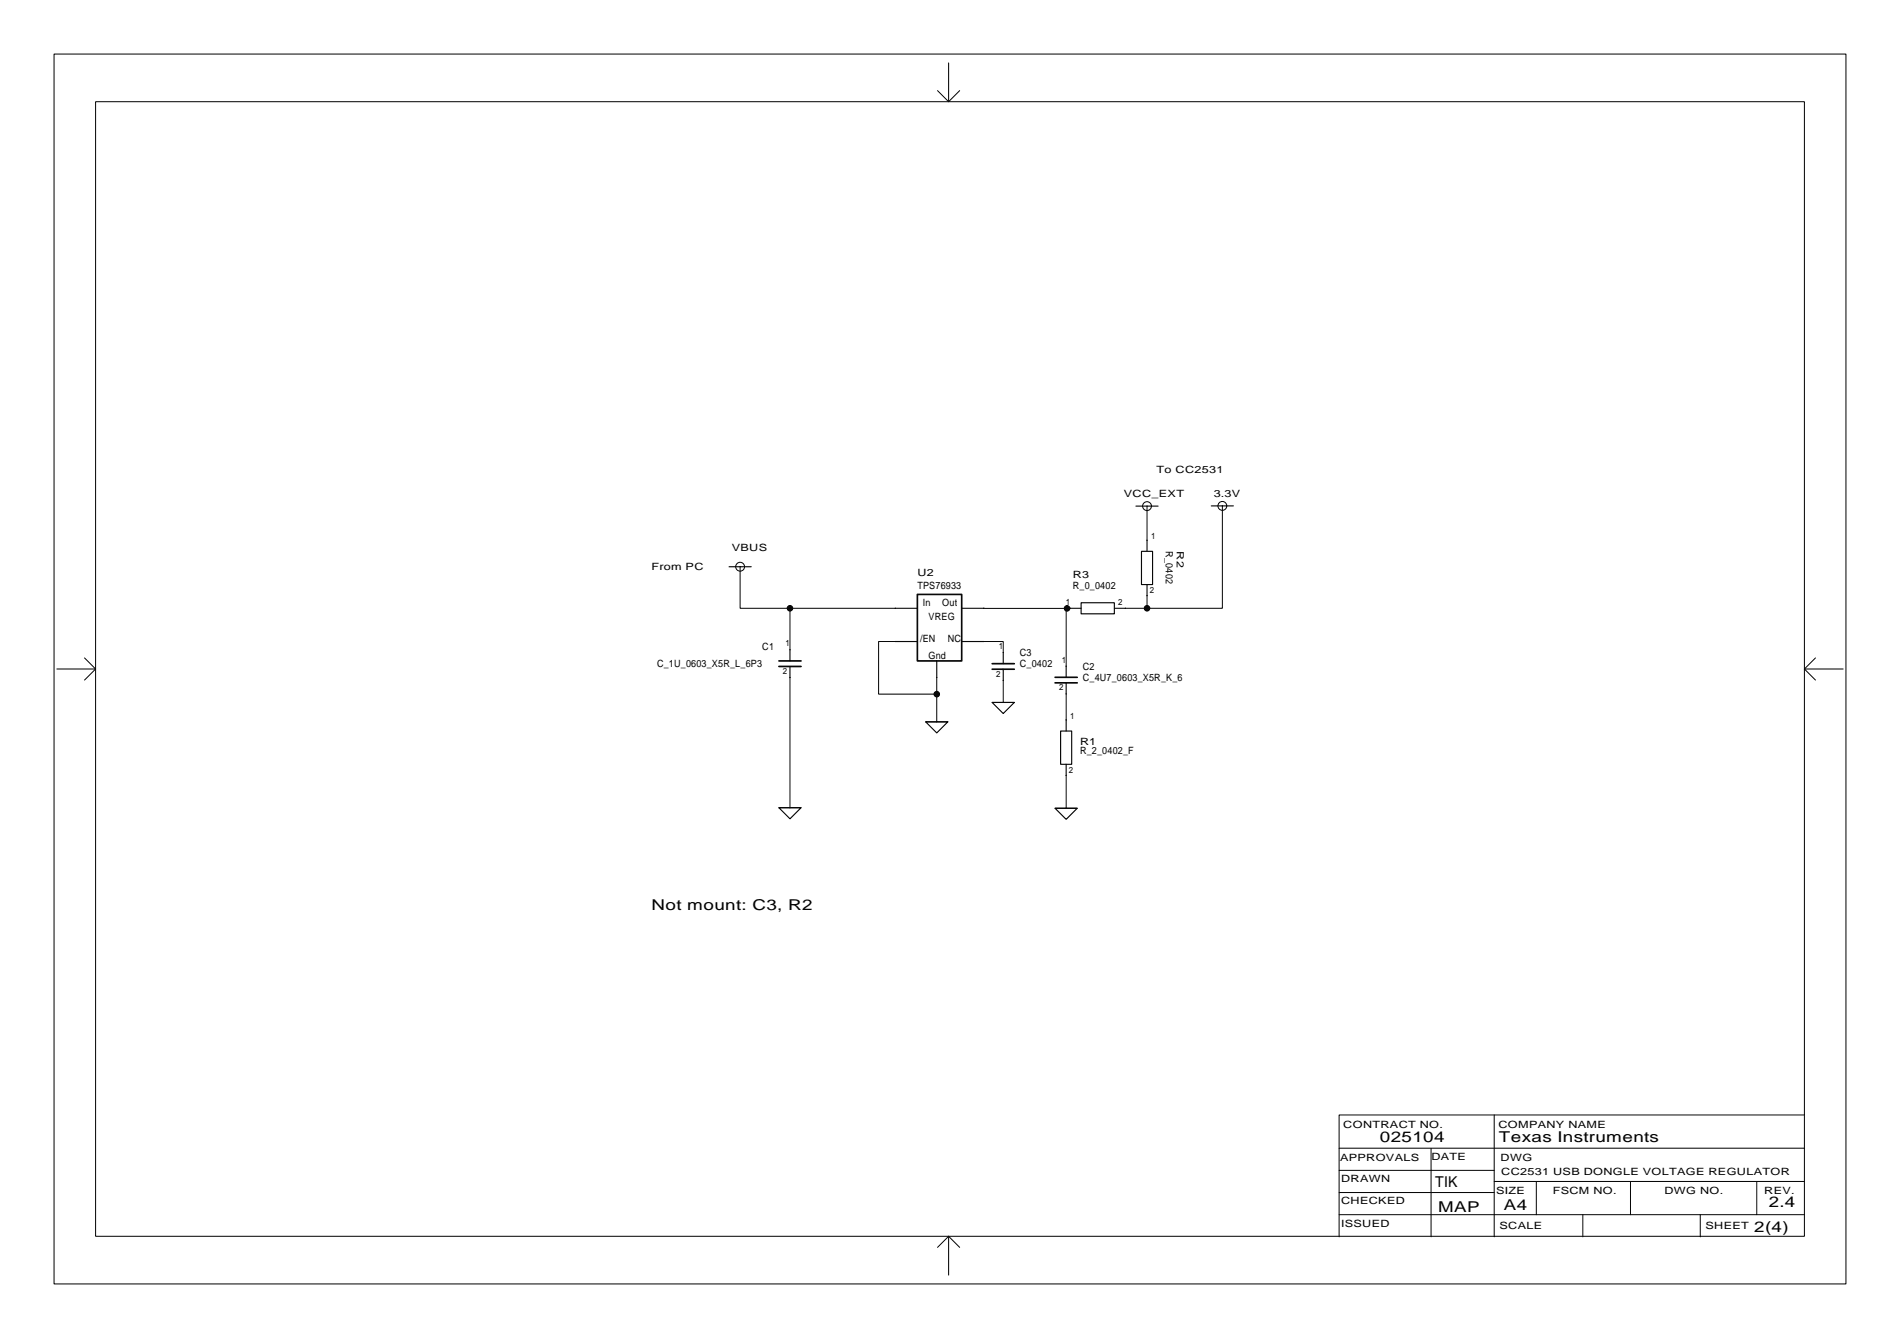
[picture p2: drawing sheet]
<svg xmlns="http://www.w3.org/2000/svg" width="436mm" height="307mm" viewBox="0 0 436 307" stroke-linecap="round" stroke-linejoin="round" font-family="sans-serif">
<g fill="none" stroke="#000" stroke-width=".23">
<path d="M12.4 12.4h410.8v281.9h-410.8zM217.5 14.4v8.9M21.9 23.3h391.8v260.1h-391.8zM215 20.8l2.5 2.5M220 20.8l-2.5 2.5M263 116v7.8M280.3 116v23.4h-17.3M169.7 129.9v9.5h11.4M181.1 139.4h24.2M181.1 139.4v9.6M225.6 139.4l19.1 .1M245.3 139.4l-.9 .1v13.2"/>
<path d="M263 136.5v2.9h-5M13 153.4h8.9M19.4 150.8l2.5 2.6M21.9 153.4l-2.5 2.5M181.1 155.3v29.9M205.3 147.1h-3.9v12h13.4M214.8 155.3v10.2M225.6 147.1h4.4v2.5M230 156v5M244.4 159.1v5.9M413.7 153.4l2.6 2.5M413.7 153.4h8.9"/>
<path d="M416.3 150.8l-2.6 2.6M244.4 177.7v7.6M342.6 255.6v27.9M413.7 255.6h-106.7v27.9M307 273.4h35.6M307 268.3h35.6M307 278.5h106.7M307 263.2h106.7M328.1 263.2v20.3M342.6 270.8h71.1M352.2 270.8v7.7M362.9 278.5v5"/>
<path d="M373.8 270.8v7.7M389.8 278.5v5M402.8 270.8v7.7M217.5 283.4v8.9M217.5 283.4l-2.5 2.6M217.5 283.4l2.5 2.6"/>
<circle cx="263" cy="116" r="1.02"/>
<circle cx="280.3" cy="116" r="1.02"/>
<circle cx="169.7" cy="129.9" r="1.02"/>
</g>
<g fill="#000" stroke="#000" stroke-width=".23">
<circle cx="263" cy="116" r=".01"/>
<circle cx="280.3" cy="116" r=".01"/>
<circle cx="169.7" cy="129.9" r=".01"/>
<circle cx="181.1" cy="139.4" r=".64"/>
<circle cx="205.3" cy="139.4" r=".01"/>
<circle cx="225.6" cy="139.4" r=".01"/>
<circle cx="244.7" cy="139.5" r=".64"/>
<circle cx="245.3" cy="139.4" r=".01"/>
<circle cx="258" cy="139.4" r=".01"/>
<circle cx="263" cy="136.5" r=".01"/>
<circle cx="263" cy="123.8" r=".01"/>
<circle cx="263" cy="139.4" r=".64"/>
<circle cx="181.1" cy="155.3" r=".01"/>
<circle cx="181.1" cy="149" r=".01"/>
<circle cx="205.3" cy="147.1" r=".01"/>
<circle cx="214.8" cy="155.3" r=".01"/>
<circle cx="214.8" cy="159.1" r=".64"/>
<circle cx="225.6" cy="147.1" r=".01"/>
<circle cx="230" cy="149.6" r=".01"/>
<circle cx="230" cy="156" r=".01"/>
<circle cx="244.4" cy="152.7" r=".01"/>
<circle cx="244.4" cy="159.1" r=".01"/>
<circle cx="214.8" cy="165.5" r=".01"/>
<circle cx="230" cy="161" r=".01"/>
<circle cx="244.4" cy="165" r=".01"/>
<circle cx="244.4" cy="177.7" r=".01"/>
<circle cx="181.1" cy="185.2" r=".01"/>
<circle cx="244.4" cy="185.3" r=".01"/>
</g>
<g fill="none" stroke="#000" stroke-width=".25">
<path d="M260.4 116h5.1M277.7 116h5.1M167.2 129.9h5M205.3 139.4h5M220.5 139.4h5.1M245.3 139.4h2.6M247.9 138.2h7.6v2.5h-7.6zM255.5 139.4h2.5M261.7 126.4h2.6v7.6h-2.6zM263 123.8v2.6M263 134v2.5M181.1 149v2.5"/>
<path d="M181.1 152.8v2.5M205.3 147.1h5M214.8 151.5v3.8M220.5 147.1h5.1M230 149.6v2.5M230 153.4v2.6M244.4 152.7v2.6M244.4 156.5v2.6M212.2 165.5h5.1l-2.5 2.5zM212.2 165.5h5.1M227.5 161h5.1l-2.6 2.6zM227.5 161h5.1"/>
<path d="M243.2 167.6h2.5v7.6h-2.5zM244.4 165v2.6M244.4 175.2v2.5M178.6 185.2h5.1l-2.6 2.5zM178.6 185.2h5.1M241.9 185.3h5.1l-2.6 2.5zM241.9 185.3h5.1"/>
</g>
<path d="M210.3 136.3h10.2v15.2h-10.2zM178.6 151.5h5.1M178.6 152.8h5.1M227.5 152.1h5.1M227.5 153.4h5.1M241.9 155.3h5.1M241.9 156.5h5.1" fill="none" stroke="#000" stroke-width=".38"/>
<g font-size="3.4">
<text x="149.4" y="208.5">Not mount: C3, R2</text>
<text x="316.4" y="261.9">025104</text>
<text x="343.7" y="261.9">Texas Instruments</text>
<text x="329.1" y="272">TIK</text>
<text x="329.7" y="277.8">MAP</text>
<text x="344.8" y="277.4">A4</text>
<text x="405.5" y="276.7">2.4</text>
<text x="402.2" y="282.5">2(4)</text>
</g>
<g font-size="2.3">
<text x="257.7" y="114">VCC_EXT</text>
<text x="265.2" y="108.4">To CC2531</text>
<text x="278.3" y="114">3.3V</text>
<text x="149.4" y="130.7">From PC</text>
<text x="167.8" y="126.2">VBUS</text>
<text x="210.3" y="132">U2</text>
<text x="267.3" y="126.4" transform="rotate(90 267.3 126.4)">R_0402</text>
<text x="269.8" y="126.4" transform="rotate(90 269.8 126.4)">R2</text>
<text x="210.3" y="135.1">TPS76933</text>
<text x="246" y="132.6">R3</text>
<text x="246" y="135.1">R_0_0402</text>
<text x="211.6" y="138.9">In</text>
<text x="212.9" y="142.1">VREG</text>
<text x="216" y="138.9">Out</text>
<text x="174.8" y="149.1">C1</text>
<text x="211" y="147.2">/EN</text>
<text x="217.3" y="147.2">NC</text>
<text x="150.6" y="152.9">C_1U_0603_X5R_L_6P3</text>
<text x="212.9" y="151">Gnd</text>
<text x="233.8" y="150.4">C3</text>
<text x="233.8" y="152.9">C_0402</text>
<text x="248.3" y="153.5">C2</text>
<text x="248.3" y="156">C_4U7_0603_X5R_K_6</text>
<text x="247.6" y="170.9">R1</text>
<text x="247.6" y="172.8">R_2_0402_F</text>
<text x="308" y="258.6">CONTRACT NO.</text>
<text x="343.6" y="258.6">COMPANY NAME</text>
<text x="307.2" y="266.1">APPROVALS</text>
<text x="328.2" y="265.9">DATE</text>
<text x="344.1" y="266.2">DWG</text>
<text x="344.2" y="269.3">CC2531 USB DONGLE VOLTAGE REGULATOR</text>
<text x="307.5" y="271">DRAWN</text>
<text x="343" y="273.7">SIZE</text>
<text x="356" y="273.7">FSCM NO.</text>
<text x="381.6" y="273.7">DWG NO.</text>
<text x="404.5" y="273.7">REV.</text>
<text x="307.5" y="276.1">CHECKED</text>
<text x="307.5" y="281.2">ISSUED</text>
<text x="343.8" y="281.7">SCALE</text>
<text x="391.1" y="281.7">SHEET</text>
</g>
<g font-size="2">
<text x="263.9" y="123.6">1</text>
<text x="263.6" y="136">2</text>
<text x="244.3" y="138.6">1</text>
<text x="256.4" y="138.6">2</text>
<text x="180.1" y="148.2">1</text>
<text x="229" y="148.8">1</text>
<text x="179.5" y="154.5">2</text>
<text x="228.4" y="155.2">2</text>
<text x="243.5" y="151.9">1</text>
<text x="242.8" y="158.3">2</text>
<text x="245.4" y="164.8">1</text>
<text x="245.1" y="177.2">2</text>
</g>
</svg>
